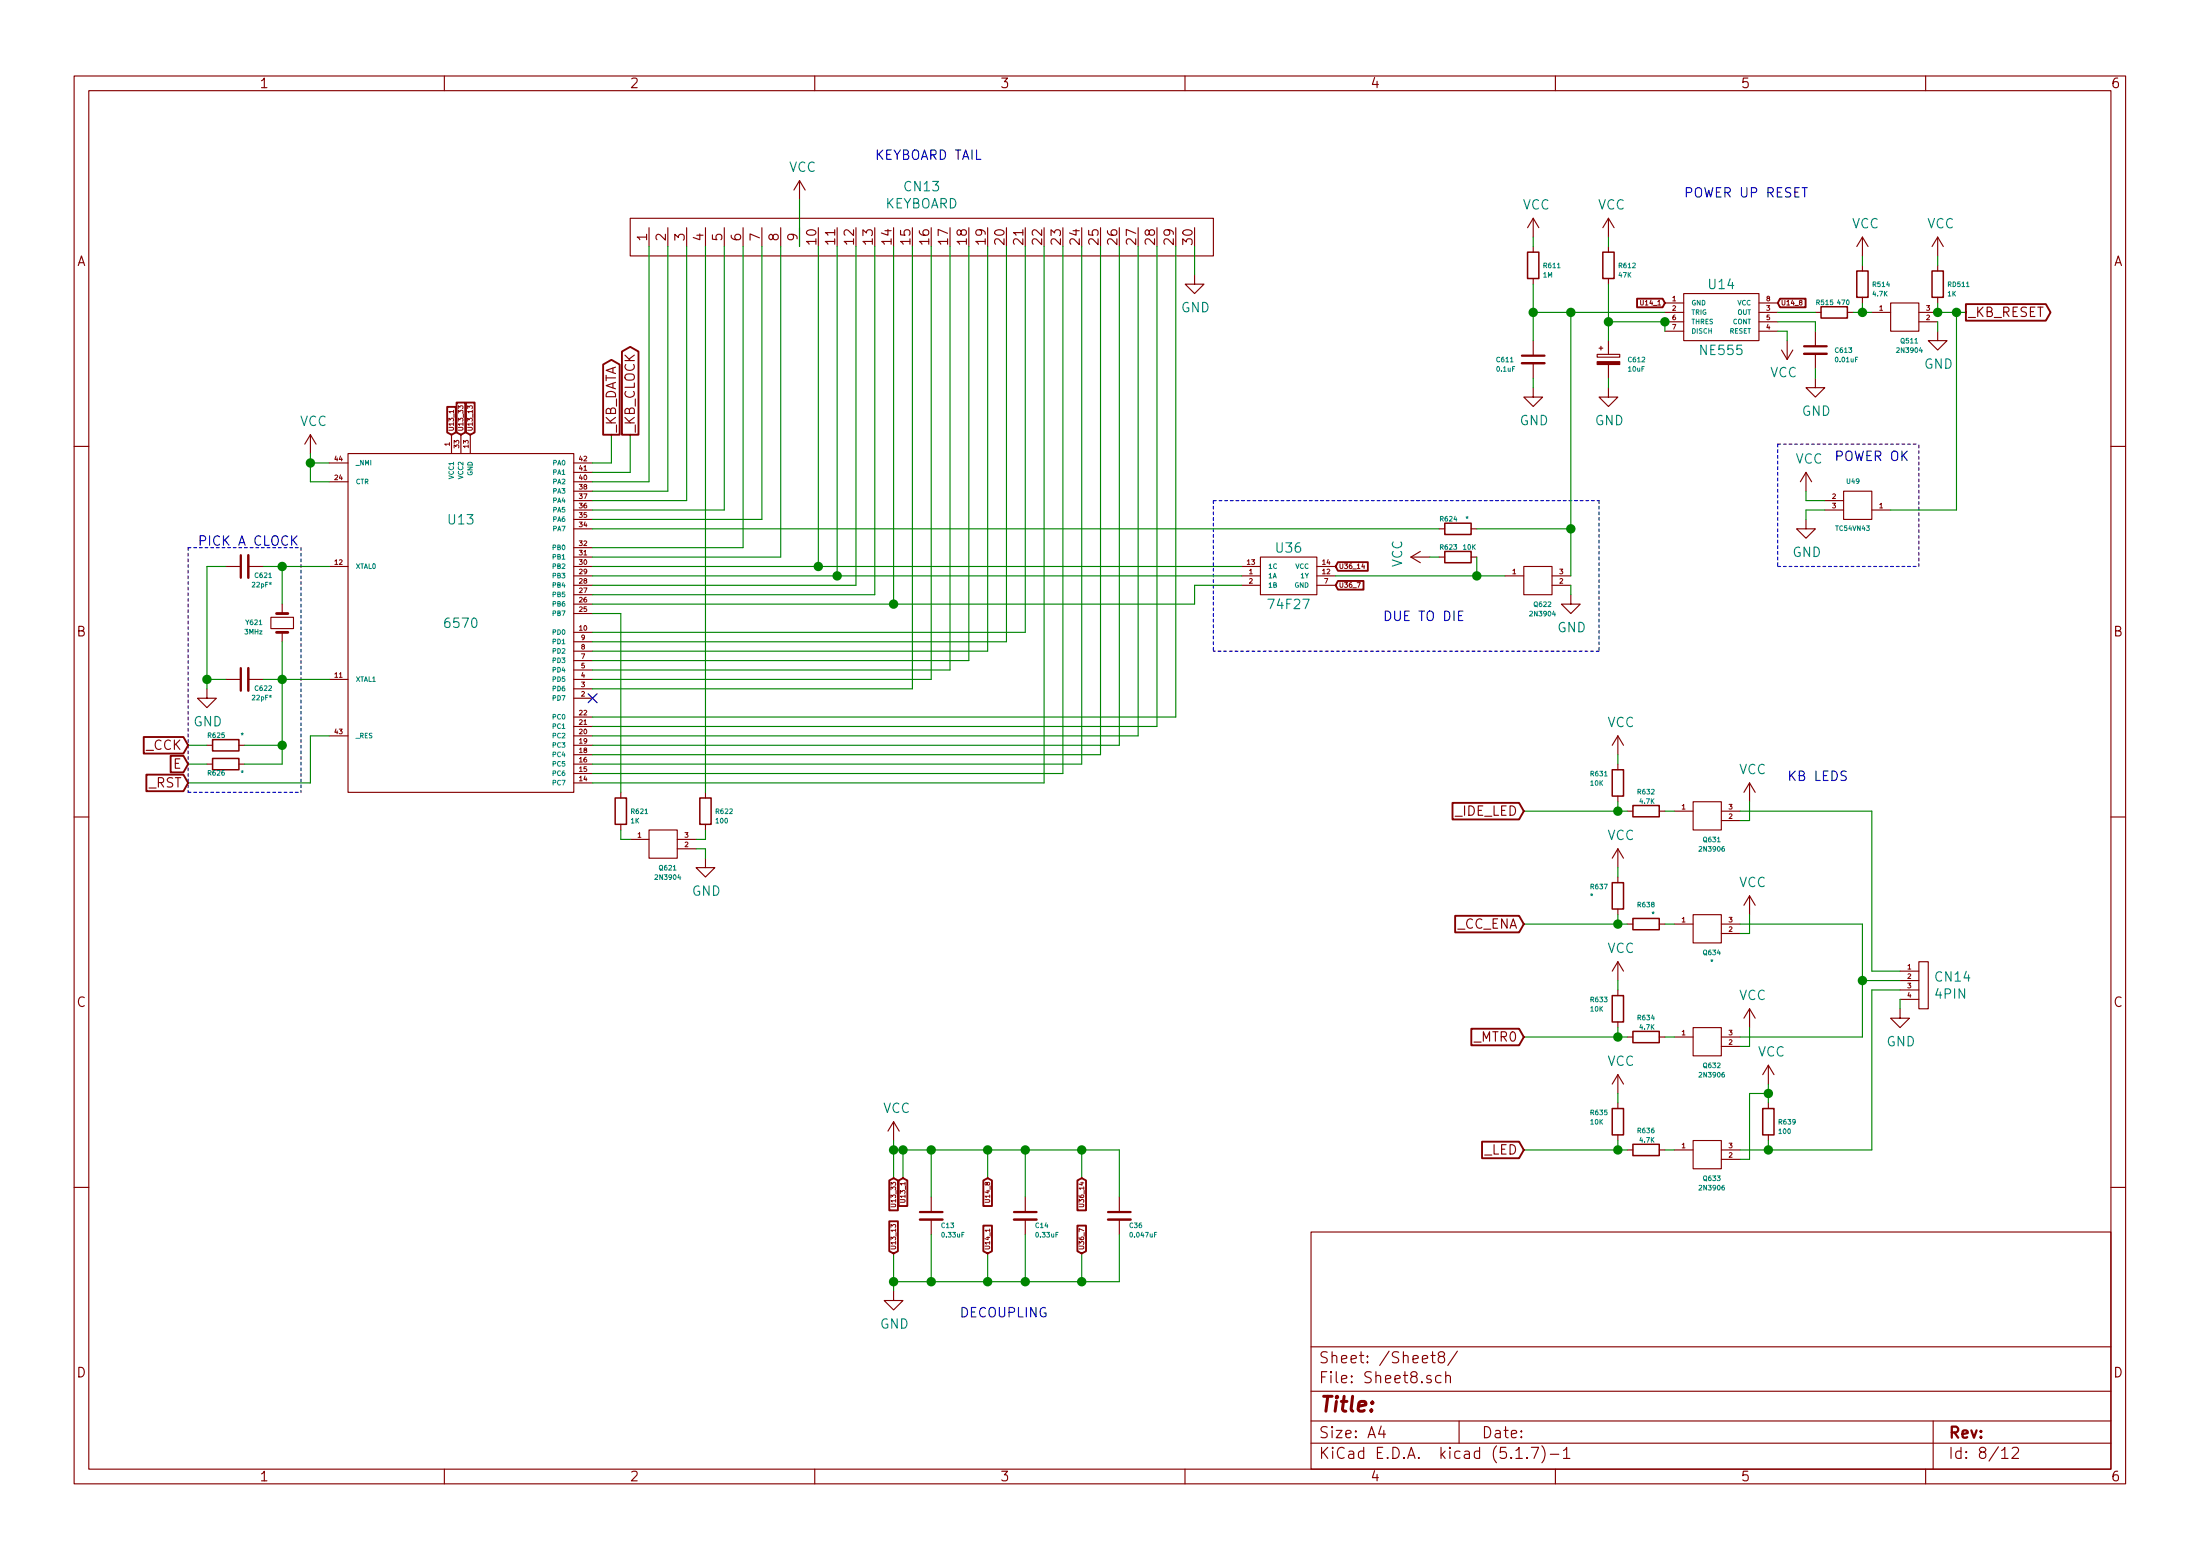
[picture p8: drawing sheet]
EESchema Schematic File Version 4
LIBS:Amiga600-cache
EELAYER 29 0
EELAYER END
$Descr A4 11693 8268
encoding utf-8
Sheet 8 12
Title ""
Date ""
Rev ""
Comp ""
Comment1 ""
Comment2 ""
Comment3 ""
Comment4 ""
$EndDescr
$Comp
L MyLibrary:4PIN CN14
U 1 1
P 10200 5200
F 0 "CN14" H 10278 5221 50  0000 L CNN
F 1 "4PIN" H 10278 5130 50  0000 L CNN
F 2 "Connector_PinHeader_2.54mm:PinHeader_1x04_P2.54mm_Vertical" H 10250 5150 50  0001 C CNN
F 3 "" H 10250 5150 50  0001 C CNN
	1    10200 5200
	1    0    0    -1  
$EndComp
Wire Wire Line
	9250 4300 9950 4300
Wire Wire Line
	10100 5150 9950 5150
Wire Wire Line
	9250 5500 9900 5500
Wire Wire Line
	10100 5200 9900 5200
Wire Wire Line
	8100 6100 8600 6100
Wire Wire Line
	8850 6100 8900 6100
Wire Wire Line
	8600 5850 8600 5800
Connection ~ 8600 6100
Wire Wire Line
	8600 6100 8600 6050
Wire Wire Line
	8650 6100 8600 6100
$Comp
L Device:R_Small R?
U 1 1
P 8600 5950
AR Path="/5D7A856D" Ref="R?"  Part="1" 
AR Path="/5DA623B3/5D7A856D" Ref="R?"  Part="1" 
AR Path="/5E01FB57/5D7A856D" Ref="R?"  Part="1" 
AR Path="/5DAF8FF2/5D7A856D" Ref="R?"  Part="1" 
AR Path="/5F45EE86/5D7A856D" Ref="R?"  Part="1" 
AR Path="/5DC36CF9/5D7A856D" Ref="R635"  Part="1" 
F 0 "R635" H 8450 6000 25  0000 L CNN
F 1 "10K" H 8450 5950 25  0000 L CNN
F 2 "Resistor_SMD:R_1206_3216Metric_Pad1.42x1.75mm_HandSolder" H 8600 5950 50  0001 C CNN
F 3 "~" H 8600 5950 50  0001 C CNN
	1    8600 5950
	1    0    0    -1  
$EndComp
Text GLabel 8100 6100 0    50   Input ~ 0
_LED
Wire Wire Line
	9300 5550 9250 5550
Wire Wire Line
	9300 5450 9300 5550
Wire Wire Line
	8100 5500 8600 5500
Wire Wire Line
	8850 5500 8900 5500
Connection ~ 8600 5500
Wire Wire Line
	8600 5500 8600 5450
Wire Wire Line
	8650 5500 8600 5500
$Comp
L Device:R_Small R?
U 1 1
P 8600 5350
AR Path="/5D7A2689" Ref="R?"  Part="1" 
AR Path="/5DA623B3/5D7A2689" Ref="R?"  Part="1" 
AR Path="/5E01FB57/5D7A2689" Ref="R?"  Part="1" 
AR Path="/5DAF8FF2/5D7A2689" Ref="R?"  Part="1" 
AR Path="/5F45EE86/5D7A2689" Ref="R?"  Part="1" 
AR Path="/5DC36CF9/5D7A2689" Ref="R633"  Part="1" 
F 0 "R633" H 8450 5400 25  0000 L CNN
F 1 "10K" H 8450 5350 25  0000 L CNN
F 2 "Resistor_SMD:R_1206_3216Metric_Pad1.42x1.75mm_HandSolder" H 8600 5350 50  0001 C CNN
F 3 "~" H 8600 5350 50  0001 C CNN
	1    8600 5350
	1    0    0    -1  
$EndComp
$Comp
L MyLibrary:TRANSISTOR Q?
U 1 1
P 9100 5500
AR Path="/5DAF8FF2/5D7A2683" Ref="Q?"  Part="1" 
AR Path="/5DC36CF9/5D7A2683" Ref="Q632"  Part="1" 
F 0 "Q632" H 9100 5350 25  0000 C CNN
F 1 "2N3906" H 9100 5300 25  0000 C CNN
F 2 "Package_TO_SOT_SMD:SOT-23" H 9100 5500 50  0001 C CNN
F 3 "" H 9100 5500 50  0001 C CNN
	1    9100 5500
	1    0    0    -1  
$EndComp
Text GLabel 8100 5500 0    50   Input ~ 0
_MTR0
Wire Wire Line
	9300 4950 9250 4950
Wire Wire Line
	9300 4850 9300 4950
Wire Wire Line
	8100 4900 8600 4900
Wire Wire Line
	8850 4900 8900 4900
Connection ~ 8600 4900
Wire Wire Line
	8600 4900 8600 4850
Wire Wire Line
	8650 4900 8600 4900
$Comp
L Device:R_Small R?
U 1 1
P 8600 4750
AR Path="/5D79F88D" Ref="R?"  Part="1" 
AR Path="/5DA623B3/5D79F88D" Ref="R?"  Part="1" 
AR Path="/5E01FB57/5D79F88D" Ref="R?"  Part="1" 
AR Path="/5DAF8FF2/5D79F88D" Ref="R?"  Part="1" 
AR Path="/5F45EE86/5D79F88D" Ref="R?"  Part="1" 
AR Path="/5DC36CF9/5D79F88D" Ref="R637"  Part="1" 
F 0 "R637" H 8450 4800 25  0000 L CNN
F 1 "*" H 8450 4750 25  0000 L CNN
F 2 "Resistor_SMD:R_1206_3216Metric_Pad1.42x1.75mm_HandSolder" H 8600 4750 50  0001 C CNN
F 3 "~" H 8600 4750 50  0001 C CNN
	1    8600 4750
	1    0    0    -1  
$EndComp
$Comp
L MyLibrary:TRANSISTOR Q?
U 1 1
P 9100 4900
AR Path="/5DAF8FF2/5D79F887" Ref="Q?"  Part="1" 
AR Path="/5DC36CF9/5D79F887" Ref="Q634"  Part="1" 
F 0 "Q634" H 9100 4750 25  0000 C CNN
F 1 "*" H 9100 4700 25  0000 C CNN
F 2 "Package_TO_SOT_SMD:SOT-23" H 9100 4900 50  0001 C CNN
F 3 "" H 9100 4900 50  0001 C CNN
	1    9100 4900
	1    0    0    -1  
$EndComp
Text GLabel 8100 4900 0    50   Input ~ 0
_CC_ENA
Wire Wire Line
	9300 4350 9250 4350
Wire Wire Line
	9300 4250 9300 4350
Wire Wire Line
	8100 4300 8600 4300
Wire Wire Line
	8850 4300 8900 4300
Connection ~ 8600 4300
Wire Wire Line
	8600 4300 8600 4250
Wire Wire Line
	8650 4300 8600 4300
$Comp
L Device:R_Small ER?
U 1 1
P 8600 4150
AR Path="/5D799E4B" Ref="ER?"  Part="1" 
AR Path="/5DA623B3/5D799E4B" Ref="ER?"  Part="1" 
AR Path="/5E01FB57/5D799E4B" Ref="ER?"  Part="1" 
AR Path="/5DAF8FF2/5D799E4B" Ref="ER?"  Part="1" 
AR Path="/5F45EE86/5D799E4B" Ref="ER?"  Part="1" 
AR Path="/5DC36CF9/5D799E4B" Ref="R631"  Part="1" 
F 0 "R631" H 8450 4200 25  0000 L CNN
F 1 "10K" H 8450 4150 25  0000 L CNN
F 2 "Resistor_SMD:R_1206_3216Metric_Pad1.42x1.75mm_HandSolder" H 8600 4150 50  0001 C CNN
F 3 "~" H 8600 4150 50  0001 C CNN
	1    8600 4150
	1    0    0    -1  
$EndComp
$Comp
L MyLibrary:TRANSISTOR Q?
U 1 1
P 9100 4300
AR Path="/5DAF8FF2/5D7977BF" Ref="Q?"  Part="1" 
AR Path="/5DC36CF9/5D7977BF" Ref="Q631"  Part="1" 
F 0 "Q631" H 9100 4150 25  0000 C CNN
F 1 "2N3906" H 9100 4100 25  0000 C CNN
F 2 "Package_TO_SOT_SMD:SOT-23" H 9100 4300 50  0001 C CNN
F 3 "" H 9100 4300 50  0001 C CNN
	1    9100 4300
	1    0    0    -1  
$EndComp
Text GLabel 8100 4300 0    50   Input ~ 0
_IDE_LED
$Comp
L Device:R_Small R?
U 1 1
P 8750 4900
AR Path="/5D7C0278" Ref="R?"  Part="1" 
AR Path="/5DA623B3/5D7C0278" Ref="R?"  Part="1" 
AR Path="/5E01FB57/5D7C0278" Ref="R?"  Part="1" 
AR Path="/5DAF8FF2/5D7C0278" Ref="R?"  Part="1" 
AR Path="/5F45EE86/5D7C0278" Ref="R?"  Part="1" 
AR Path="/5DC36CF9/5D7C0278" Ref="R638"  Part="1" 
F 0 "R638" V 8850 4850 25  0000 L CNN
F 1 "*" V 8800 4850 25  0000 L CNN
F 2 "Resistor_SMD:R_1206_3216Metric_Pad1.42x1.75mm_HandSolder" H 8750 4900 50  0001 C CNN
F 3 "~" H 8750 4900 50  0001 C CNN
	1    8750 4900
	0    -1   -1   0   
$EndComp
$Comp
L Device:R_Small R?
U 1 1
P 8750 6100
AR Path="/5D7C7A7A" Ref="R?"  Part="1" 
AR Path="/5DA623B3/5D7C7A7A" Ref="R?"  Part="1" 
AR Path="/5E01FB57/5D7C7A7A" Ref="R?"  Part="1" 
AR Path="/5DAF8FF2/5D7C7A7A" Ref="R?"  Part="1" 
AR Path="/5F45EE86/5D7C7A7A" Ref="R?"  Part="1" 
AR Path="/5DC36CF9/5D7C7A7A" Ref="R636"  Part="1" 
F 0 "R636" V 8850 6050 25  0000 L CNN
F 1 "4.7K" V 8800 6050 25  0000 L CNN
F 2 "Resistor_SMD:R_1206_3216Metric_Pad1.42x1.75mm_HandSolder" H 8750 6100 50  0001 C CNN
F 3 "~" H 8750 6100 50  0001 C CNN
	1    8750 6100
	0    -1   -1   0   
$EndComp
Wire Wire Line
	9900 5500 9900 5200
Wire Wire Line
	9950 5250 10100 5250
Wire Wire Line
	10100 5300 10100 5350
$Comp
L MyLibrary:KEYBOARD CN13
U 1 1
P 4900 1250
F 0 "CN13" V 5165 1250 50  0000 C CNN
F 1 "KEYBOARD" V 5074 1250 50  0000 C CNN
F 2 "MyLibrary:FFC-30" H 4900 400 50  0001 C CNN
F 3 "" H 4900 400 50  0001 C CNN
	1    4900 1250
	0    -1   -1   0   
$EndComp
$Comp
L MyLibrary:6570 U13
U 1 1
P 2450 3300
F 0 "U13" H 2450 3850 50  0000 C CNN
F 1 "6570" H 2450 3300 50  0000 C CNN
F 2 "Package_LCC:PLCC-44" H 2450 3300 50  0001 C CNN
F 3 "" H 2450 3300 50  0001 C CNN
	1    2450 3300
	1    0    0    -1  
$EndComp
Wire Wire Line
	3150 2550 3450 2550
Wire Wire Line
	3450 2550 3450 1300
Wire Wire Line
	3150 2600 3550 2600
Wire Wire Line
	3550 2600 3550 1300
Wire Wire Line
	3150 2650 3650 2650
Wire Wire Line
	3650 2650 3650 1300
Wire Wire Line
	3150 2700 3850 2700
Wire Wire Line
	3850 2700 3850 1300
Wire Wire Line
	3950 1300 3950 2900
Wire Wire Line
	3950 2900 3150 2900
Wire Wire Line
	3150 2750 4050 2750
Wire Wire Line
	4050 2750 4050 1300
Wire Wire Line
	3150 2950 4150 2950
Wire Wire Line
	4150 2950 4150 1300
Wire Wire Line
	3150 3000 4350 3000
Wire Wire Line
	4350 3000 4350 1300
Wire Wire Line
	4250 1300 4250 1050
Wire Wire Line
	3150 3050 4450 3050
Wire Wire Line
	4450 3050 4450 1300
Connection ~ 4450 3050
Connection ~ 4350 3000
Wire Wire Line
	3150 3100 4550 3100
Wire Wire Line
	4550 3100 4550 1300
Wire Wire Line
	3150 3150 4650 3150
Wire Wire Line
	4650 3150 4650 1300
Wire Wire Line
	3150 3200 4750 3200
Wire Wire Line
	4750 3200 4750 1300
Wire Wire Line
	4750 3200 6350 3200
Connection ~ 4750 3200
Wire Wire Line
	3150 3350 5450 3350
Wire Wire Line
	5450 3350 5450 1300
Wire Wire Line
	3150 3400 5350 3400
Wire Wire Line
	5350 3400 5350 1300
Wire Wire Line
	3150 3450 5250 3450
Wire Wire Line
	5250 3450 5250 1300
Wire Wire Line
	3150 3500 5150 3500
Wire Wire Line
	5150 3500 5150 1300
Wire Wire Line
	3150 3550 5050 3550
Wire Wire Line
	5050 3550 5050 1300
Wire Wire Line
	3150 3600 4950 3600
Wire Wire Line
	4950 3600 4950 1300
Wire Wire Line
	3150 3650 4850 3650
Wire Wire Line
	4850 3650 4850 1300
Wire Wire Line
	3150 3800 6250 3800
Wire Wire Line
	6250 3800 6250 1300
Wire Wire Line
	3150 3850 6150 3850
Wire Wire Line
	6150 3850 6150 1300
Wire Wire Line
	3150 3900 6050 3900
Wire Wire Line
	6050 3900 6050 1300
Wire Wire Line
	3150 3950 5950 3950
Wire Wire Line
	5950 3950 5950 1300
Wire Wire Line
	3150 4000 5850 4000
Wire Wire Line
	5850 4000 5850 1300
Wire Wire Line
	3150 4050 5750 4050
Wire Wire Line
	5750 4050 5750 1300
Wire Wire Line
	3150 4100 5650 4100
Wire Wire Line
	5650 4100 5650 1300
Wire Wire Line
	3150 4150 5550 4150
Wire Wire Line
	5550 4150 5550 1300
Wire Wire Line
	6350 1300 6350 1450
$Comp
L Device:Crystal_Small Y621
U 1 1
P 1500 3300
F 0 "Y621" V 1500 3400 25  0000 L CNN
F 1 "3MHz" V 1450 3400 25  0000 L CNN
F 2 "MyLibrary:Resonator" H 1500 3300 50  0001 C CNN
F 3 "~" H 1500 3300 50  0001 C CNN
	1    1500 3300
	0    -1   -1   0   
$EndComp
Wire Wire Line
	1500 3200 1500 3000
Wire Wire Line
	1500 3000 1750 3000
Wire Wire Line
	1500 3600 1750 3600
$Comp
L Device:C_Small EC?
U 1 1
P 1300 3000
AR Path="/5D4BF404" Ref="EC?"  Part="1" 
AR Path="/5DA623B3/5D4BF404" Ref="EC?"  Part="1" 
AR Path="/5E01FB57/5D4BF404" Ref="EC?"  Part="1" 
AR Path="/5DAF8FF2/5D4BF404" Ref="EC?"  Part="1" 
AR Path="/5DC36CF9/5D4BF404" Ref="C621"  Part="1" 
F 0 "C621" V 1250 2850 25  0000 L CNN
F 1 "22pF*" V 1200 2850 25  0000 L CNN
F 2 "Capacitor_SMD:C_1206_3216Metric_Pad1.42x1.75mm_HandSolder" H 1300 3000 50  0001 C CNN
F 3 "~" H 1300 3000 50  0001 C CNN
	1    1300 3000
	0    -1   -1   0   
$EndComp
$Comp
L Device:C_Small EC?
U 1 1
P 1300 3600
AR Path="/5D4C386C" Ref="EC?"  Part="1" 
AR Path="/5DA623B3/5D4C386C" Ref="EC?"  Part="1" 
AR Path="/5E01FB57/5D4C386C" Ref="EC?"  Part="1" 
AR Path="/5DAF8FF2/5D4C386C" Ref="EC?"  Part="1" 
AR Path="/5DC36CF9/5D4C386C" Ref="C622"  Part="1" 
F 0 "C622" V 1250 3450 25  0000 L CNN
F 1 "22pF*" V 1200 3450 25  0000 L CNN
F 2 "Capacitor_SMD:C_1206_3216Metric_Pad1.42x1.75mm_HandSolder" H 1300 3600 50  0001 C CNN
F 3 "~" H 1300 3600 50  0001 C CNN
	1    1300 3600
	0    -1   -1   0   
$EndComp
Wire Wire Line
	1400 3600 1500 3600
Connection ~ 1500 3600
Wire Wire Line
	1400 3000 1500 3000
Connection ~ 1500 3000
Wire Wire Line
	1200 3600 1100 3600
Wire Wire Line
	1100 3600 1100 3000
Wire Wire Line
	1100 3000 1200 3000
Wire Wire Line
	1100 3600 1100 3650
Connection ~ 1100 3600
$Comp
L Device:R_Small R625
U 1 1
P 1200 3950
F 0 "R625" V 1250 3950 25  0000 L CNN
F 1 "*" V 1250 3850 25  0000 L CNN
F 2 "Resistor_SMD:R_1206_3216Metric_Pad1.42x1.75mm_HandSolder" H 1200 3950 50  0001 C CNN
F 3 "~" H 1200 3950 50  0001 C CNN
	1    1200 3950
	0    -1   -1   0   
$EndComp
Wire Wire Line
	1300 3950 1500 3950
Wire Wire Line
	1300 4050 1500 4050
Wire Wire Line
	1500 4050 1500 3950
Text GLabel 1000 3950 0    50   Input ~ 0
_CCK
Text GLabel 1000 4050 0    50   Input ~ 0
E
Text GLabel 1000 4150 0    50   Input ~ 0
_RST
Connection ~ 1500 3950
Wire Wire Line
	1500 3600 1500 3950
Wire Wire Line
	1500 3400 1500 3600
Wire Wire Line
	3750 4500 3750 4550
$Comp
L Device:R_Small R621
U 1 1
P 3300 4300
F 0 "R621" H 3350 4300 25  0000 L CNN
F 1 "1K" H 3350 4250 25  0000 L CNN
F 2 "Resistor_SMD:R_1206_3216Metric_Pad1.42x1.75mm_HandSolder" H 3300 4300 50  0001 C CNN
F 3 "~" H 3300 4300 50  0001 C CNN
	1    3300 4300
	1    0    0    -1  
$EndComp
$Comp
L MyLibrary:74F27 U36
U 1 1
P 6850 3050
F 0 "U36" H 6850 3200 50  0000 C CNN
F 1 "74F27" H 6850 2900 50  0000 C CNN
F 2 "Package_SO:SOIC-14_3.9x8.7mm_P1.27mm" H 6900 3200 50  0001 C CNN
F 3 "" H 6900 3200 50  0001 C CNN
	1    6850 3050
	1    0    0    -1  
$EndComp
Wire Wire Line
	3150 2800 7650 2800
Wire Wire Line
	8350 3100 8350 3150
$Comp
L Device:R_Small R?
U 1 1
P 7750 2950
AR Path="/5D622A06" Ref="R?"  Part="1" 
AR Path="/5DA623B3/5D622A06" Ref="R?"  Part="1" 
AR Path="/5E01FB57/5D622A06" Ref="R?"  Part="1" 
AR Path="/5DAF8FF2/5D622A06" Ref="R?"  Part="1" 
AR Path="/5F45EE86/5D622A06" Ref="R?"  Part="1" 
AR Path="/5DC36CF9/5D622A06" Ref="R623"  Part="1" 
F 0 "R623" V 7800 2950 25  0000 L CNN
F 1 "10K" V 7800 2850 25  0000 L CNN
F 2 "Resistor_SMD:R_1206_3216Metric_Pad1.42x1.75mm_HandSolder" H 7750 2950 50  0001 C CNN
F 3 "~" H 7750 2950 50  0001 C CNN
	1    7750 2950
	0    -1   -1   0   
$EndComp
Wire Wire Line
	7600 2950 7650 2950
Connection ~ 8350 2800
Wire Wire Line
	7850 2800 8350 2800
$Comp
L Device:R_Small R?
U 1 1
P 7750 2800
AR Path="/5D5E87E0" Ref="R?"  Part="1" 
AR Path="/5DA623B3/5D5E87E0" Ref="R?"  Part="1" 
AR Path="/5E01FB57/5D5E87E0" Ref="R?"  Part="1" 
AR Path="/5DAF8FF2/5D5E87E0" Ref="R?"  Part="1" 
AR Path="/5F45EE86/5D5E87E0" Ref="R?"  Part="1" 
AR Path="/5DC36CF9/5D5E87E0" Ref="R624"  Part="1" 
F 0 "R624" V 7800 2800 25  0000 L CNN
F 1 "*" V 7800 2750 25  0000 C CNN
F 2 "Resistor_SMD:R_1206_3216Metric_Pad1.42x1.75mm_HandSolder" H 7750 2800 50  0001 C CNN
F 3 "~" H 7750 2800 50  0001 C CNN
	1    7750 2800
	0    -1   -1   0   
$EndComp
Wire Wire Line
	9650 1950 9650 2000
Wire Wire Line
	9650 1700 9650 1750
$Comp
L Device:C_Small C?
U 1 1
P 9650 1850
AR Path="/5D5C2C55" Ref="C?"  Part="1" 
AR Path="/5DA623B3/5D5C2C55" Ref="C?"  Part="1" 
AR Path="/5E01FB57/5D5C2C55" Ref="C?"  Part="1" 
AR Path="/5DAF8FF2/5D5C2C55" Ref="C?"  Part="1" 
AR Path="/5DC36CF9/5D5C2C55" Ref="C613"  Part="1" 
F 0 "C613" H 9750 1850 25  0000 L CNN
F 1 "0.01uF" H 9750 1800 25  0000 L CNN
F 2 "Capacitor_SMD:C_1206_3216Metric_Pad1.42x1.75mm_HandSolder" H 9650 1850 50  0001 C CNN
F 3 "~" H 9650 1850 50  0001 C CNN
	1    9650 1850
	1    0    0    -1  
$EndComp
Wire Wire Line
	9500 1750 9500 1800
Wire Wire Line
	8150 2000 8150 2050
Wire Wire Line
	8550 2000 8550 2050
Wire Wire Line
	8150 1250 8150 1300
Wire Wire Line
	8550 1250 8550 1300
Wire Wire Line
	8150 1500 8150 1650
Connection ~ 8150 1650
Wire Wire Line
	8150 1800 8150 1650
Wire Wire Line
	8150 1650 8350 1650
$Comp
L Device:CP_Small C?
U 1 1
P 8550 1900
AR Path="/5E01FB57/5D4EDF8B" Ref="C?"  Part="1" 
AR Path="/5DC36CF9/5D4EDF8B" Ref="C612"  Part="1" 
AR Path="/5D4EDF8B" Ref="C612"  Part="1" 
F 0 "C612" H 8650 1900 25  0000 L CNN
F 1 "10uF" H 8650 1850 25  0000 L CNN
F 2 "Capacitor_SMD:CP_Elec_5x5.9" H 8550 1900 50  0001 C CNN
F 3 "~" H 8550 1900 50  0001 C CNN
	1    8550 1900
	1    0    0    -1  
$EndComp
$Comp
L Device:C_Small EC?
U 1 1
P 8150 1900
AR Path="/5D4B8E4C" Ref="EC?"  Part="1" 
AR Path="/5DA623B3/5D4B8E4C" Ref="EC?"  Part="1" 
AR Path="/5E01FB57/5D4B8E4C" Ref="EC?"  Part="1" 
AR Path="/5DAF8FF2/5D4B8E4C" Ref="EC?"  Part="1" 
AR Path="/5DC36CF9/5D4B8E4C" Ref="C611"  Part="1" 
F 0 "C611" H 7950 1900 25  0000 L CNN
F 1 "0.1uF" H 7950 1850 25  0000 L CNN
F 2 "Capacitor_SMD:C_1206_3216Metric_Pad1.42x1.75mm_HandSolder" H 8150 1900 50  0001 C CNN
F 3 "~" H 8150 1900 50  0001 C CNN
	1    8150 1900
	1    0    0    -1  
$EndComp
$Comp
L Device:R_Small ER?
U 1 1
P 8150 1400
AR Path="/5D4A44DE" Ref="ER?"  Part="1" 
AR Path="/5DA623B3/5D4A44DE" Ref="ER?"  Part="1" 
AR Path="/5E01FB57/5D4A44DE" Ref="ER?"  Part="1" 
AR Path="/5DAF8FF2/5D4A44DE" Ref="ER?"  Part="1" 
AR Path="/5F45EE86/5D4A44DE" Ref="ER?"  Part="1" 
AR Path="/5DC36CF9/5D4A44DE" Ref="R611"  Part="1" 
F 0 "R611" H 8200 1400 25  0000 L CNN
F 1 "1M" H 8200 1350 25  0000 L CNN
F 2 "Resistor_SMD:R_1206_3216Metric_Pad1.42x1.75mm_HandSolder" H 8150 1400 50  0001 C CNN
F 3 "~" H 8150 1400 50  0001 C CNN
	1    8150 1400
	1    0    0    -1  
$EndComp
$Comp
L Device:R_Small ER?
U 1 1
P 8550 1400
AR Path="/5D49EA52" Ref="ER?"  Part="1" 
AR Path="/5DA623B3/5D49EA52" Ref="ER?"  Part="1" 
AR Path="/5E01FB57/5D49EA52" Ref="ER?"  Part="1" 
AR Path="/5DAF8FF2/5D49EA52" Ref="ER?"  Part="1" 
AR Path="/5F45EE86/5D49EA52" Ref="ER?"  Part="1" 
AR Path="/5DC36CF9/5D49EA52" Ref="R612"  Part="1" 
F 0 "R612" H 8600 1400 25  0000 L CNN
F 1 "47K" H 8600 1350 25  0000 L CNN
F 2 "Resistor_SMD:R_1206_3216Metric_Pad1.42x1.75mm_HandSolder" H 8550 1400 50  0001 C CNN
F 3 "~" H 8550 1400 50  0001 C CNN
	1    8550 1400
	1    0    0    -1  
$EndComp
$Comp
L MyLibrary:NE555 U14
U 1 1
P 9150 1700
F 0 "U14" H 9150 1900 50  0000 C CNN
F 1 "NE555" H 9150 1550 50  0000 C CNN
F 2 "Package_SO:SOIC-8_3.9x4.9mm_P1.27mm" H 9150 1650 50  0001 C CNN
F 3 "" H 9150 1650 50  0001 C CNN
	1    9150 1700
	1    0    0    -1  
$EndComp
Wire Wire Line
	10300 1700 10300 1750
Wire Wire Line
	9900 1350 9900 1400
$Comp
L Device:R_Small R?
U 1 1
P 9900 1500
AR Path="/5D6F58C3" Ref="R?"  Part="1" 
AR Path="/5DA623B3/5D6F58C3" Ref="R?"  Part="1" 
AR Path="/5E01FB57/5D6F58C3" Ref="R?"  Part="1" 
AR Path="/5DAF8FF2/5D6F58C3" Ref="R?"  Part="1" 
AR Path="/5F45EE86/5D6F58C3" Ref="R?"  Part="1" 
AR Path="/5DC36CF9/5D6F58C3" Ref="R514"  Part="1" 
F 0 "R514" H 9950 1500 25  0000 L CNN
F 1 "4.7K" H 9950 1450 25  0000 L CNN
F 2 "Resistor_SMD:R_1206_3216Metric_Pad1.42x1.75mm_HandSolder" H 9900 1500 50  0001 C CNN
F 3 "~" H 9900 1500 50  0001 C CNN
	1    9900 1500
	1    0    0    -1  
$EndComp
Wire Wire Line
	10300 1350 10300 1400
$Comp
L Device:R_Small R?
U 1 1
P 10300 1500
AR Path="/5D6FD29C" Ref="R?"  Part="1" 
AR Path="/5DA623B3/5D6FD29C" Ref="R?"  Part="1" 
AR Path="/5E01FB57/5D6FD29C" Ref="R?"  Part="1" 
AR Path="/5DAF8FF2/5D6FD29C" Ref="R?"  Part="1" 
AR Path="/5F45EE86/5D6FD29C" Ref="R?"  Part="1" 
AR Path="/5DC36CF9/5D6FD29C" Ref="RD511"  Part="1" 
F 0 "RD511" H 10350 1500 25  0000 L CNN
F 1 "1K" H 10350 1450 25  0000 L CNN
F 2 "Resistor_SMD:R_1206_3216Metric_Pad1.42x1.75mm_HandSolder" H 10300 1500 50  0001 C CNN
F 3 "~" H 10300 1500 50  0001 C CNN
	1    10300 1500
	1    0    0    -1  
$EndComp
Wire Wire Line
	10300 1650 10400 1650
Wire Wire Line
	10300 1600 10300 1650
Connection ~ 10300 1650
Wire Wire Line
	9850 1650 9900 1650
Wire Wire Line
	9900 1600 9900 1650
Connection ~ 9900 1650
Wire Wire Line
	9900 1650 9950 1650
Text GLabel 10450 1650 2    50   Output ~ 0
_KB_RESET
Wire Notes Line
	8500 3450 6450 3450
Text Notes 7350 3300 0    50   ~ 0
DUE TO DIE
Wire Wire Line
	10400 1650 10400 2700
Connection ~ 10400 1650
Wire Wire Line
	10400 1650 10450 1650
Wire Wire Line
	9600 2600 9600 2650
Wire Wire Line
	9600 2700 9600 2750
Text Notes 9750 2450 0    50   ~ 0
POWER OK
Wire Notes Line
	9450 3000 10200 3000
Text Notes 8950 1050 0    50   ~ 0
POWER UP RESET
Text Notes 4650 850  0    50   ~ 0
KEYBOARD TAIL
Text Notes 1050 2900 0    50   ~ 0
PICK A CLOCK
Wire Wire Line
	5450 6800 5750 6800
Connection ~ 5450 6800
Wire Wire Line
	4950 6800 5250 6800
Connection ~ 4950 6800
Wire Wire Line
	4950 6100 5250 6100
Connection ~ 4950 6100
$Comp
L Device:C_Small C?
U 1 1
P 4950 6450
AR Path="/5D803691" Ref="C?"  Part="1" 
AR Path="/5E01FB57/5D803691" Ref="C?"  Part="1" 
AR Path="/5DC36CF9/5D803691" Ref="C13"  Part="1" 
F 0 "C13" H 5000 6400 25  0000 L CNN
F 1 "0.33uF" H 5000 6350 25  0000 L CNN
F 2 "Capacitor_SMD:C_1210_3225Metric_Pad1.42x2.65mm_HandSolder" H 4950 6450 50  0001 C CNN
F 3 "~" H 4950 6450 50  0001 C CNN
	1    4950 6450
	1    0    0    -1  
$EndComp
Text GLabel 4800 6250 3    25   Input ~ 0
U13_1
Wire Wire Line
	4750 6250 4750 6100
Text GLabel 4750 6250 3    25   Input ~ 0
U13_33
Wire Wire Line
	4950 6550 4950 6800
Wire Wire Line
	4950 6100 4950 6350
Wire Wire Line
	5250 6250 5250 6100
Text GLabel 5250 6250 3    25   Input ~ 0
U14_8
Text GLabel 5250 6650 1    25   Input ~ 0
U14_1
Wire Wire Line
	5250 6650 5250 6800
Connection ~ 5250 6100
Connection ~ 5250 6800
Wire Wire Line
	5250 6800 5450 6800
$Comp
L Device:C_Small C?
U 1 1
P 5450 6450
AR Path="/5D92637B" Ref="C?"  Part="1" 
AR Path="/5E01FB57/5D92637B" Ref="C?"  Part="1" 
AR Path="/5DC36CF9/5D92637B" Ref="C14"  Part="1" 
F 0 "C14" H 5500 6400 25  0000 L CNN
F 1 "0.33uF" H 5500 6350 25  0000 L CNN
F 2 "Capacitor_SMD:C_1210_3225Metric_Pad1.42x2.65mm_HandSolder" H 5450 6450 50  0001 C CNN
F 3 "~" H 5450 6450 50  0001 C CNN
	1    5450 6450
	1    0    0    -1  
$EndComp
Wire Wire Line
	5250 6100 5450 6100
Wire Wire Line
	5450 6350 5450 6100
Connection ~ 5450 6100
Wire Wire Line
	5450 6100 5750 6100
Wire Wire Line
	5450 6550 5450 6800
Wire Wire Line
	5750 6250 5750 6100
Text GLabel 5750 6250 3    25   Input ~ 0
U36_14
Text GLabel 5750 6650 1    25   Input ~ 0
U36_7
Wire Wire Line
	5750 6650 5750 6800
$Comp
L Device:C_Small C?
U 1 1
P 5950 6450
AR Path="/5D97D3D0" Ref="C?"  Part="1" 
AR Path="/5E01FB57/5D97D3D0" Ref="C?"  Part="1" 
AR Path="/5DC36CF9/5D97D3D0" Ref="C36"  Part="1" 
F 0 "C36" H 6000 6400 25  0000 L CNN
F 1 "0.047uF" H 6000 6350 25  0000 L CNN
F 2 "Capacitor_SMD:C_1206_3216Metric_Pad1.42x1.75mm_HandSolder" H 5950 6450 50  0001 C CNN
F 3 "~" H 5950 6450 50  0001 C CNN
	1    5950 6450
	1    0    0    -1  
$EndComp
Wire Wire Line
	5950 6350 5950 6100
Wire Wire Line
	5950 6550 5950 6800
Wire Wire Line
	5950 6100 5750 6100
Connection ~ 5750 6100
Wire Wire Line
	5950 6800 5750 6800
Connection ~ 5750 6800
Text Notes 5100 7000 0    50   ~ 0
DECOUPLING
Text GLabel 2400 2300 1    25   Input ~ 0
U13_1
Text GLabel 2500 2300 1    25   Input ~ 0
U13_13
Text GLabel 2450 2300 1    25   Input ~ 0
U13_33
Text GLabel 9450 1600 2    25   Input ~ 0
U14_8
Text GLabel 8850 1600 0    25   Input ~ 0
U14_1
Text GLabel 7100 3000 2    25   Input ~ 0
U36_14
Text GLabel 7100 3100 2    25   Input ~ 0
U36_7
Text Notes 9500 4150 0    50   ~ 0
KB LEDS
Text GLabel 3250 2300 1    50   Output ~ 0
_KB_DATA
Text GLabel 3350 2300 1    50   Output ~ 0
_KB_CLOCK
Wire Wire Line
	3150 2500 3350 2500
Wire Wire Line
	3350 2500 3350 2300
Wire Wire Line
	3150 2450 3250 2450
Wire Wire Line
	3250 2450 3250 2300
NoConn ~ 3150 3700
Wire Wire Line
	4800 6250 4800 6100
Connection ~ 4800 6100
Wire Wire Line
	4800 6100 4950 6100
$Comp
L power:VCC #PWR0205
U 1 1
P 1650 2400
F 0 "#PWR0205" H 1650 2250 50  0001 C CNN
F 1 "VCC" H 1667 2573 50  0000 C CNN
F 2 "" H 1650 2400 50  0001 C CNN
F 3 "" H 1650 2400 50  0001 C CNN
	1    1650 2400
	1    0    0    -1  
$EndComp
$Comp
L power:VCC #PWR0206
U 1 1
P 4250 1050
F 0 "#PWR0206" H 4250 900 50  0001 C CNN
F 1 "VCC" H 4267 1223 50  0000 C CNN
F 2 "" H 4250 1050 50  0001 C CNN
F 3 "" H 4250 1050 50  0001 C CNN
	1    4250 1050
	1    0    0    -1  
$EndComp
$Comp
L power:VCC #PWR0207
U 1 1
P 8550 1250
F 0 "#PWR0207" H 8550 1100 50  0001 C CNN
F 1 "VCC" H 8567 1423 50  0000 C CNN
F 2 "" H 8550 1250 50  0001 C CNN
F 3 "" H 8550 1250 50  0001 C CNN
	1    8550 1250
	1    0    0    -1  
$EndComp
$Comp
L power:VCC #PWR0208
U 1 1
P 8150 1250
F 0 "#PWR0208" H 8150 1100 50  0001 C CNN
F 1 "VCC" H 8167 1423 50  0000 C CNN
F 2 "" H 8150 1250 50  0001 C CNN
F 3 "" H 8150 1250 50  0001 C CNN
	1    8150 1250
	1    0    0    -1  
$EndComp
$Comp
L power:VCC #PWR0209
U 1 1
P 9900 1350
F 0 "#PWR0209" H 9900 1200 50  0001 C CNN
F 1 "VCC" H 9917 1523 50  0000 C CNN
F 2 "" H 9900 1350 50  0001 C CNN
F 3 "" H 9900 1350 50  0001 C CNN
	1    9900 1350
	1    0    0    -1  
$EndComp
$Comp
L power:VCC #PWR0210
U 1 1
P 10300 1350
F 0 "#PWR0210" H 10300 1200 50  0001 C CNN
F 1 "VCC" H 10317 1523 50  0000 C CNN
F 2 "" H 10300 1350 50  0001 C CNN
F 3 "" H 10300 1350 50  0001 C CNN
	1    10300 1350
	1    0    0    -1  
$EndComp
$Comp
L power:VCC #PWR0211
U 1 1
P 9500 1800
F 0 "#PWR0211" H 9500 1650 50  0001 C CNN
F 1 "VCC" H 9517 1973 50  0000 C CNN
F 2 "" H 9500 1800 50  0001 C CNN
F 3 "" H 9500 1800 50  0001 C CNN
	1    9500 1800
	-1   0    0    1   
$EndComp
$Comp
L power:VCC #PWR0212
U 1 1
P 8600 4000
F 0 "#PWR0212" H 8600 3850 50  0001 C CNN
F 1 "VCC" H 8617 4173 50  0000 C CNN
F 2 "" H 8600 4000 50  0001 C CNN
F 3 "" H 8600 4000 50  0001 C CNN
	1    8600 4000
	1    0    0    -1  
$EndComp
$Comp
L power:VCC #PWR0213
U 1 1
P 8600 4600
F 0 "#PWR0213" H 8600 4450 50  0001 C CNN
F 1 "VCC" H 8617 4773 50  0000 C CNN
F 2 "" H 8600 4600 50  0001 C CNN
F 3 "" H 8600 4600 50  0001 C CNN
	1    8600 4600
	1    0    0    -1  
$EndComp
$Comp
L power:VCC #PWR0214
U 1 1
P 8600 5200
F 0 "#PWR0214" H 8600 5050 50  0001 C CNN
F 1 "VCC" H 8617 5373 50  0000 C CNN
F 2 "" H 8600 5200 50  0001 C CNN
F 3 "" H 8600 5200 50  0001 C CNN
	1    8600 5200
	1    0    0    -1  
$EndComp
$Comp
L power:VCC #PWR0215
U 1 1
P 8600 5800
F 0 "#PWR0215" H 8600 5650 50  0001 C CNN
F 1 "VCC" H 8617 5973 50  0000 C CNN
F 2 "" H 8600 5800 50  0001 C CNN
F 3 "" H 8600 5800 50  0001 C CNN
	1    8600 5800
	1    0    0    -1  
$EndComp
$Comp
L power:VCC #PWR0216
U 1 1
P 9300 4250
F 0 "#PWR0216" H 9300 4100 50  0001 C CNN
F 1 "VCC" H 9317 4423 50  0000 C CNN
F 2 "" H 9300 4250 50  0001 C CNN
F 3 "" H 9300 4250 50  0001 C CNN
	1    9300 4250
	1    0    0    -1  
$EndComp
$Comp
L power:VCC #PWR0217
U 1 1
P 9300 4850
F 0 "#PWR0217" H 9300 4700 50  0001 C CNN
F 1 "VCC" H 9317 5023 50  0000 C CNN
F 2 "" H 9300 4850 50  0001 C CNN
F 3 "" H 9300 4850 50  0001 C CNN
	1    9300 4850
	1    0    0    -1  
$EndComp
$Comp
L power:VCC #PWR0218
U 1 1
P 9300 5450
F 0 "#PWR0218" H 9300 5300 50  0001 C CNN
F 1 "VCC" H 9317 5623 50  0000 C CNN
F 2 "" H 9300 5450 50  0001 C CNN
F 3 "" H 9300 5450 50  0001 C CNN
	1    9300 5450
	1    0    0    -1  
$EndComp
$Comp
L power:VCC #PWR0220
U 1 1
P 9600 2600
F 0 "#PWR0220" H 9600 2450 50  0001 C CNN
F 1 "VCC" H 9617 2773 50  0000 C CNN
F 2 "" H 9600 2600 50  0001 C CNN
F 3 "" H 9600 2600 50  0001 C CNN
	1    9600 2600
	1    0    0    -1  
$EndComp
$Comp
L power:VCC #PWR0221
U 1 1
P 7600 2950
F 0 "#PWR0221" H 7600 2800 50  0001 C CNN
F 1 "VCC" H 7617 3123 50  0000 C CNN
F 2 "" H 7600 2950 50  0001 C CNN
F 3 "" H 7600 2950 50  0001 C CNN
	1    7600 2950
	0    -1   -1   0   
$EndComp
$Comp
L power:GND #PWR?
U 1 1
P 8350 3150
AR Path="/5F45EE86/602B9635" Ref="#PWR?"  Part="1" 
AR Path="/5DC36CF9/602B9635" Ref="#PWR0222"  Part="1" 
F 0 "#PWR0222" H 8350 2900 50  0001 C CNN
F 1 "GND" H 8355 2977 50  0000 C CNN
F 2 "" H 8350 3150 50  0001 C CNN
F 3 "" H 8350 3150 50  0001 C CNN
	1    8350 3150
	1    0    0    -1  
$EndComp
$Comp
L power:GND #PWR?
U 1 1
P 8550 2050
AR Path="/5F45EE86/602D24C8" Ref="#PWR?"  Part="1" 
AR Path="/5DC36CF9/602D24C8" Ref="#PWR0223"  Part="1" 
F 0 "#PWR0223" H 8550 1800 50  0001 C CNN
F 1 "GND" H 8555 1877 50  0000 C CNN
F 2 "" H 8550 2050 50  0001 C CNN
F 3 "" H 8550 2050 50  0001 C CNN
	1    8550 2050
	1    0    0    -1  
$EndComp
$Comp
L power:GND #PWR?
U 1 1
P 8150 2050
AR Path="/5F45EE86/602EB21F" Ref="#PWR?"  Part="1" 
AR Path="/5DC36CF9/602EB21F" Ref="#PWR0224"  Part="1" 
F 0 "#PWR0224" H 8150 1800 50  0001 C CNN
F 1 "GND" H 8155 1877 50  0000 C CNN
F 2 "" H 8150 2050 50  0001 C CNN
F 3 "" H 8150 2050 50  0001 C CNN
	1    8150 2050
	1    0    0    -1  
$EndComp
$Comp
L power:GND #PWR?
U 1 1
P 9650 2000
AR Path="/5F45EE86/60303DA3" Ref="#PWR?"  Part="1" 
AR Path="/5DC36CF9/60303DA3" Ref="#PWR0225"  Part="1" 
F 0 "#PWR0225" H 9650 1750 50  0001 C CNN
F 1 "GND" H 9655 1827 50  0000 C CNN
F 2 "" H 9650 2000 50  0001 C CNN
F 3 "" H 9650 2000 50  0001 C CNN
	1    9650 2000
	1    0    0    -1  
$EndComp
$Comp
L power:GND #PWR?
U 1 1
P 10300 1750
AR Path="/5F45EE86/6031D501" Ref="#PWR?"  Part="1" 
AR Path="/5DC36CF9/6031D501" Ref="#PWR0226"  Part="1" 
F 0 "#PWR0226" H 10300 1500 50  0001 C CNN
F 1 "GND" H 10305 1577 50  0000 C CNN
F 2 "" H 10300 1750 50  0001 C CNN
F 3 "" H 10300 1750 50  0001 C CNN
	1    10300 1750
	1    0    0    -1  
$EndComp
$Comp
L power:GND #PWR?
U 1 1
P 9600 2750
AR Path="/5F45EE86/60335A99" Ref="#PWR?"  Part="1" 
AR Path="/5DC36CF9/60335A99" Ref="#PWR0227"  Part="1" 
F 0 "#PWR0227" H 9600 2500 50  0001 C CNN
F 1 "GND" H 9605 2577 50  0000 C CNN
F 2 "" H 9600 2750 50  0001 C CNN
F 3 "" H 9600 2750 50  0001 C CNN
	1    9600 2750
	1    0    0    -1  
$EndComp
$Comp
L power:GND #PWR?
U 1 1
P 1100 3650
AR Path="/5F45EE86/6034FE97" Ref="#PWR?"  Part="1" 
AR Path="/5DC36CF9/6034FE97" Ref="#PWR0228"  Part="1" 
F 0 "#PWR0228" H 1100 3400 50  0001 C CNN
F 1 "GND" H 1105 3477 50  0000 C CNN
F 2 "" H 1100 3650 50  0001 C CNN
F 3 "" H 1100 3650 50  0001 C CNN
	1    1100 3650
	1    0    0    -1  
$EndComp
$Comp
L power:GND #PWR?
U 1 1
P 3750 4550
AR Path="/5F45EE86/60368B83" Ref="#PWR?"  Part="1" 
AR Path="/5DC36CF9/60368B83" Ref="#PWR0229"  Part="1" 
F 0 "#PWR0229" H 3750 4300 50  0001 C CNN
F 1 "GND" H 3755 4377 50  0000 C CNN
F 2 "" H 3750 4550 50  0001 C CNN
F 3 "" H 3750 4550 50  0001 C CNN
	1    3750 4550
	1    0    0    -1  
$EndComp
$Comp
L power:GND #PWR?
U 1 1
P 10100 5350
AR Path="/5F45EE86/6039BE72" Ref="#PWR?"  Part="1" 
AR Path="/5DC36CF9/6039BE72" Ref="#PWR0231"  Part="1" 
F 0 "#PWR0231" H 10100 5100 50  0001 C CNN
F 1 "GND" H 10105 5177 50  0000 C CNN
F 2 "" H 10100 5350 50  0001 C CNN
F 3 "" H 10100 5350 50  0001 C CNN
	1    10100 5350
	1    0    0    -1  
$EndComp
$Comp
L power:GND #PWR?
U 1 1
P 6350 1450
AR Path="/5F45EE86/603B77CA" Ref="#PWR?"  Part="1" 
AR Path="/5DC36CF9/603B77CA" Ref="#PWR0232"  Part="1" 
F 0 "#PWR0232" H 6350 1200 50  0001 C CNN
F 1 "GND" H 6355 1277 50  0000 C CNN
F 2 "" H 6350 1450 50  0001 C CNN
F 3 "" H 6350 1450 50  0001 C CNN
	1    6350 1450
	1    0    0    -1  
$EndComp
$Comp
L Device:R_Small R622
U 1 1
P 3750 4300
F 0 "R622" H 3800 4300 25  0000 L CNN
F 1 "100" H 3800 4250 25  0000 L CNN
F 2 "Resistor_SMD:R_1206_3216Metric_Pad1.42x1.75mm_HandSolder" H 3750 4300 50  0001 C CNN
F 3 "~" H 3750 4300 50  0001 C CNN
	1    3750 4300
	1    0    0    -1  
$EndComp
$Comp
L MyLibrary:TRANSISTOR Q621
U 1 1
P 3550 4450
F 0 "Q621" H 3550 4300 25  0000 C CNN
F 1 "2N3904" H 3550 4250 25  0000 C CNN
F 2 "Package_TO_SOT_SMD:SOT-23" H 3550 4450 50  0001 C CNN
F 3 "" H 3550 4450 50  0001 C CNN
	1    3550 4450
	1    0    0    -1  
$EndComp
Wire Wire Line
	3750 4450 3750 4400
Wire Wire Line
	3750 4200 3750 1300
Wire Wire Line
	9600 2650 9700 2650
Wire Wire Line
	9600 2700 9700 2700
Wire Wire Line
	9400 6100 9950 6100
Wire Wire Line
	9400 6100 9400 6050
Connection ~ 9400 6100
Wire Wire Line
	9250 6150 9300 6150
Wire Wire Line
	9250 4900 9900 4900
Wire Wire Line
	9950 5250 9950 6100
Wire Wire Line
	9250 6100 9400 6100
Wire Wire Line
	9400 5850 9400 5800
$Comp
L Device:R_Small R?
U 1 1
P 9400 5950
AR Path="/610B3A8A" Ref="R?"  Part="1" 
AR Path="/5DA623B3/610B3A8A" Ref="R?"  Part="1" 
AR Path="/5E01FB57/610B3A8A" Ref="R?"  Part="1" 
AR Path="/5DAF8FF2/610B3A8A" Ref="R?"  Part="1" 
AR Path="/5F45EE86/610B3A8A" Ref="R?"  Part="1" 
AR Path="/5DC36CF9/610B3A8A" Ref="R639"  Part="1" 
F 0 "R639" H 9450 5950 25  0000 L CNN
F 1 "100" H 9450 5900 25  0000 L CNN
F 2 "Resistor_SMD:R_1206_3216Metric_Pad1.42x1.75mm_HandSolder" H 9400 5950 50  0001 C CNN
F 3 "~" H 9400 5950 50  0001 C CNN
	1    9400 5950
	1    0    0    -1  
$EndComp
$Comp
L power:VCC #PWR0219
U 1 1
P 9400 5750
F 0 "#PWR0219" H 9400 5600 50  0001 C CNN
F 1 "VCC" H 9417 5923 50  0000 C CNN
F 2 "" H 9400 5750 50  0001 C CNN
F 3 "" H 9400 5750 50  0001 C CNN
	1    9400 5750
	1    0    0    -1  
$EndComp
Wire Wire Line
	9300 5800 9400 5800
Wire Wire Line
	9300 5800 9300 6150
Wire Wire Line
	9400 5800 9400 5750
Connection ~ 9400 5800
Wire Wire Line
	9900 4900 9900 5200
Connection ~ 9900 5200
Wire Wire Line
	9950 4300 9950 5150
Connection ~ 4750 6800
Wire Wire Line
	4750 6800 4950 6800
Wire Wire Line
	4750 6650 4750 6800
Text GLabel 4750 6650 1    25   Input ~ 0
U13_13
Wire Wire Line
	1000 3950 1100 3950
Wire Wire Line
	1000 4050 1100 4050
Wire Notes Line
	1000 2900 1000 4200
Wire Notes Line
	1000 4200 1600 4200
Wire Notes Line
	1000 2900 1600 2900
Wire Wire Line
	1650 4150 1650 3900
Wire Wire Line
	1650 3900 1750 3900
Wire Notes Line
	1600 2900 1600 4200
Wire Wire Line
	1000 4150 1650 4150
$Comp
L Device:R_Small ER?
U 1 1
P 8750 4300
AR Path="/5D795821" Ref="ER?"  Part="1" 
AR Path="/5DA623B3/5D795821" Ref="ER?"  Part="1" 
AR Path="/5E01FB57/5D795821" Ref="ER?"  Part="1" 
AR Path="/5DAF8FF2/5D795821" Ref="ER?"  Part="1" 
AR Path="/5F45EE86/5D795821" Ref="ER?"  Part="1" 
AR Path="/5DC36CF9/5D795821" Ref="R632"  Part="1" 
F 0 "R632" V 8850 4250 25  0000 L CNN
F 1 "4.7K" V 8800 4250 25  0000 L CNN
F 2 "Resistor_SMD:R_1206_3216Metric_Pad1.42x1.75mm_HandSolder" H 8750 4300 50  0001 C CNN
F 3 "~" H 8750 4300 50  0001 C CNN
	1    8750 4300
	0    -1   -1   0   
$EndComp
$Comp
L Device:R_Small R?
U 1 1
P 9750 1650
AR Path="/5D6E525B" Ref="R?"  Part="1" 
AR Path="/5DA623B3/5D6E525B" Ref="R?"  Part="1" 
AR Path="/5E01FB57/5D6E525B" Ref="R?"  Part="1" 
AR Path="/5DAF8FF2/5D6E525B" Ref="R?"  Part="1" 
AR Path="/5F45EE86/5D6E525B" Ref="R?"  Part="1" 
AR Path="/5DC36CF9/5D6E525B" Ref="R515"  Part="1" 
F 0 "R515" V 9800 1700 25  0000 C CNN
F 1 "470" V 9800 1600 25  0000 C CNN
F 2 "Resistor_SMD:R_1206_3216Metric_Pad1.42x1.75mm_HandSolder" H 9750 1650 50  0001 C CNN
F 3 "~" H 9750 1650 50  0001 C CNN
	1    9750 1650
	0    -1   -1   0   
$EndComp
$Comp
L MyLibrary:TRANSISTOR Q?
U 1 1
P 9850 2700
AR Path="/5DAF8FF2/5D76B948" Ref="Q?"  Part="1" 
AR Path="/5DC36CF9/5D76B948" Ref="U49"  Part="1" 
F 0 "U49" H 9850 2550 25  0000 C CNN
F 1 "TC54VN43" H 9850 2800 25  0000 C CNN
F 2 "Package_TO_SOT_SMD:SOT-23" H 9850 2700 50  0001 C CNN
F 3 "" H 9850 2700 50  0001 C CNN
	1    9850 2700
	-1   0    0    1   
$EndComp
$Comp
L power:GND #PWR?
U 1 1
P 4750 6850
AR Path="/5F45EE86/60381D60" Ref="#PWR?"  Part="1" 
AR Path="/5DC36CF9/60381D60" Ref="#PWR0230"  Part="1" 
F 0 "#PWR0230" H 4750 6600 50  0001 C CNN
F 1 "GND" H 4755 6677 50  0000 C CNN
F 2 "" H 4750 6850 50  0001 C CNN
F 3 "" H 4750 6850 50  0001 C CNN
	1    4750 6850
	1    0    0    -1  
$EndComp
Wire Wire Line
	4750 6800 4750 6850
$Comp
L MyLibrary:TRANSISTOR Q?
U 1 1
P 9100 6100
AR Path="/5DAF8FF2/5D7A8567" Ref="Q?"  Part="1" 
AR Path="/5DC36CF9/5D7A8567" Ref="Q633"  Part="1" 
F 0 "Q633" H 9100 5950 25  0000 C CNN
F 1 "2N3906" H 9100 5900 25  0000 C CNN
F 2 "Package_TO_SOT_SMD:SOT-23" H 9100 6100 50  0001 C CNN
F 3 "" H 9100 6100 50  0001 C CNN
	1    9100 6100
	1    0    0    -1  
$EndComp
Wire Wire Line
	4750 6100 4800 6100
$Comp
L power:VCC #PWR0204
U 1 1
P 4750 6050
F 0 "#PWR0204" H 4750 5900 50  0001 C CNN
F 1 "VCC" H 4767 6223 50  0000 C CNN
F 2 "" H 4750 6050 50  0001 C CNN
F 3 "" H 4750 6050 50  0001 C CNN
	1    4750 6050
	1    0    0    -1  
$EndComp
Wire Wire Line
	4750 6050 4750 6100
Wire Wire Line
	3300 4400 3300 4450
Wire Wire Line
	3300 4450 3350 4450
Wire Wire Line
	3300 4200 3300 3250
Wire Wire Line
	3150 3250 3300 3250
Wire Wire Line
	3700 4450 3750 4450
Wire Wire Line
	3750 4500 3700 4500
Wire Wire Line
	9450 1700 9650 1700
Wire Wire Line
	9500 1750 9450 1750
Wire Wire Line
	10400 2700 10050 2700
Wire Wire Line
	1650 2450 1650 2400
Wire Wire Line
	1650 2550 1650 2450
Connection ~ 1650 2450
Wire Wire Line
	1650 2450 1750 2450
Wire Wire Line
	1750 2550 1650 2550
Wire Wire Line
	6350 3200 6350 3100
Wire Wire Line
	8350 2800 8350 3050
Wire Wire Line
	8350 1650 8350 2800
Wire Wire Line
	7850 2950 7850 3050
Connection ~ 7850 3050
Wire Wire Line
	7100 3050 7850 3050
Wire Wire Line
	7850 3050 8000 3050
Wire Wire Line
	4350 3000 6600 3000
Wire Wire Line
	4450 3050 6600 3050
Wire Wire Line
	6350 3100 6600 3100
Wire Wire Line
	8850 1750 8850 1700
Wire Wire Line
	9450 1650 9650 1650
Wire Wire Line
	8550 1500 8550 1700
Wire Wire Line
	8850 1650 8350 1650
Connection ~ 8350 1650
Wire Wire Line
	8850 1700 8550 1700
Connection ~ 8850 1700
Connection ~ 8550 1700
Wire Wire Line
	8550 1700 8550 1800
Wire Notes Line
	9450 2350 10200 2350
Wire Notes Line
	9450 2350 9450 3000
Wire Notes Line
	10200 3000 10200 2350
Wire Notes Line
	6450 2650 8500 2650
Wire Notes Line
	8500 2650 8500 3450
Wire Notes Line
	6450 2650 6450 3450
Wire Wire Line
	8600 4000 8600 4050
Wire Wire Line
	8600 4600 8600 4650
Wire Wire Line
	8600 5200 8600 5250
Connection ~ 4750 6100
$Comp
L Device:R_Small R626
U 1 1
P 1200 4050
F 0 "R626" V 1150 4050 25  0000 L CNN
F 1 "*" V 1150 3950 25  0000 L CNN
F 2 "Resistor_SMD:R_1206_3216Metric_Pad1.42x1.75mm_HandSolder" H 1200 4050 50  0001 C CNN
F 3 "~" H 1200 4050 50  0001 C CNN
	1    1200 4050
	0    -1   -1   0   
$EndComp
$Comp
L Device:R_Small R?
U 1 1
P 8750 5500
AR Path="/5D7C5499" Ref="R?"  Part="1" 
AR Path="/5DA623B3/5D7C5499" Ref="R?"  Part="1" 
AR Path="/5E01FB57/5D7C5499" Ref="R?"  Part="1" 
AR Path="/5DAF8FF2/5D7C5499" Ref="R?"  Part="1" 
AR Path="/5F45EE86/5D7C5499" Ref="R?"  Part="1" 
AR Path="/5DC36CF9/5D7C5499" Ref="R634"  Part="1" 
F 0 "R634" V 8850 5450 25  0000 L CNN
F 1 "4.7K" V 8800 5450 25  0000 L CNN
F 2 "Resistor_SMD:R_1206_3216Metric_Pad1.42x1.75mm_HandSolder" H 8750 5500 50  0001 C CNN
F 3 "~" H 8750 5500 50  0001 C CNN
	1    8750 5500
	0    -1   -1   0   
$EndComp
$Comp
L MyLibrary:TRANSISTOR Q?
U 1 1
P 10150 1650
AR Path="/5DAF8FF2/5D6DD2BF" Ref="Q?"  Part="1" 
AR Path="/5DC36CF9/5D6DD2BF" Ref="Q511"  Part="1" 
F 0 "Q511" H 10150 1500 25  0000 C CNN
F 1 "2N3904" H 10150 1450 25  0000 C CNN
F 2 "Package_TO_SOT_SMD:SOT-23" H 10150 1650 50  0001 C CNN
F 3 "" H 10150 1650 50  0001 C CNN
	1    10150 1650
	1    0    0    -1  
$EndComp
$Comp
L MyLibrary:TRANSISTOR Q?
U 1 1
P 8200 3050
AR Path="/5DAF8FF2/5D5FC354" Ref="Q?"  Part="1" 
AR Path="/5DC36CF9/5D5FC354" Ref="Q622"  Part="1" 
F 0 "Q622" H 8200 2900 25  0000 C CNN
F 1 "2N3904" H 8200 2850 25  0000 C CNN
F 2 "Package_TO_SOT_SMD:SOT-23" H 8200 3050 50  0001 C CNN
F 3 "" H 8200 3050 50  0001 C CNN
	1    8200 3050
	1    0    0    -1  
$EndComp
$EndSCHEMATC
